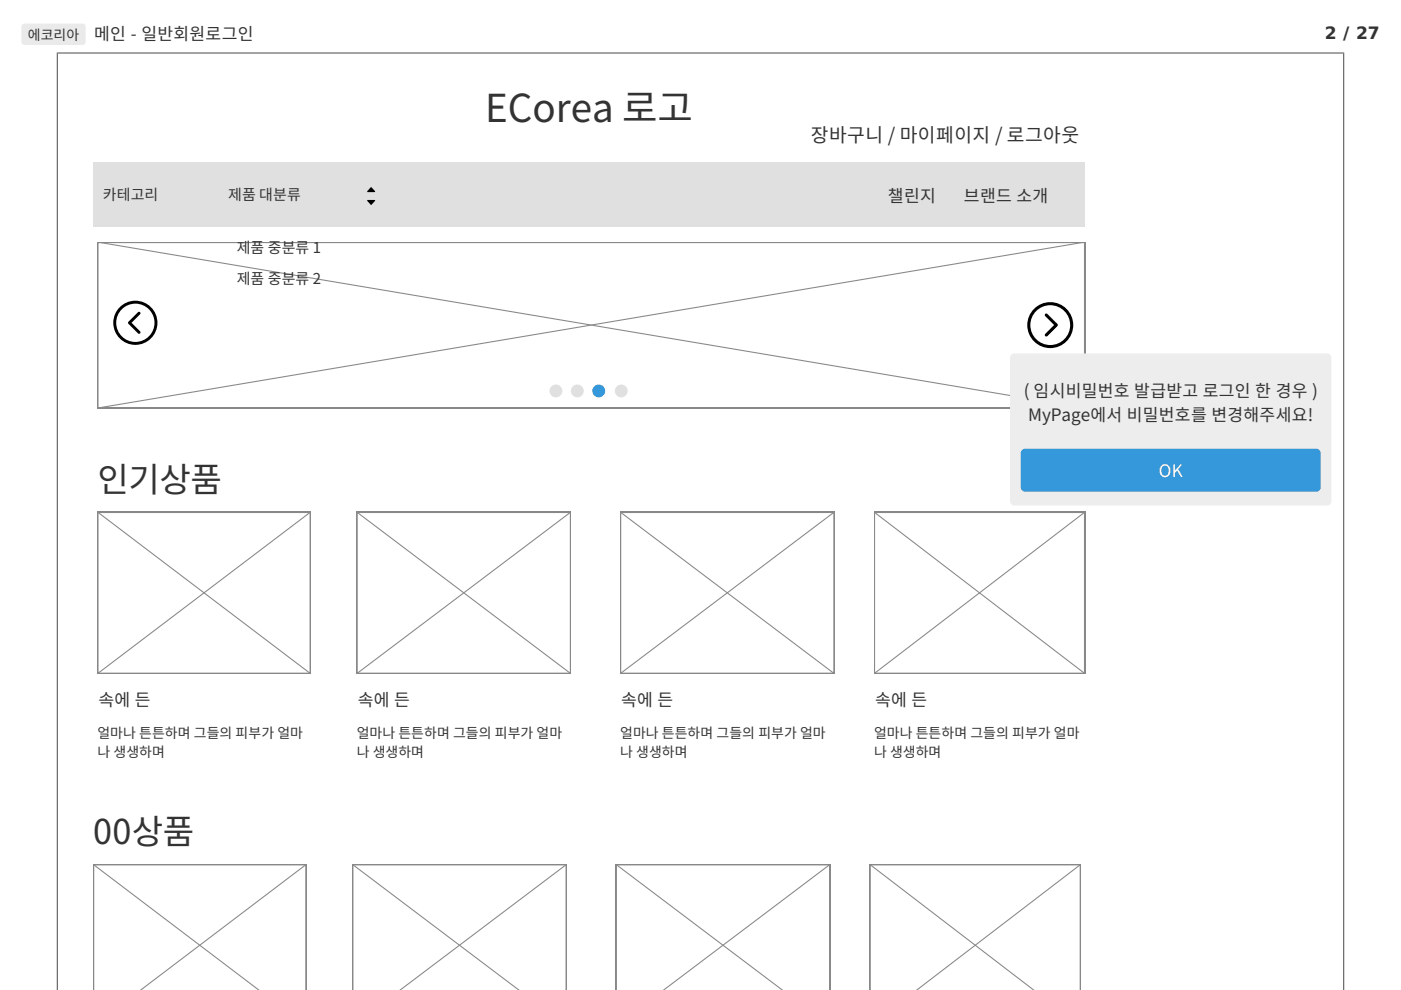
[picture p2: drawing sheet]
<svg xmlns="http://www.w3.org/2000/svg" width="297mm" height="210mm" viewBox="0 0 297 210" stroke-linecap="round" stroke-linejoin="round" font-family="sans-serif">
<path d="M4.7 5.2l.5-.2h12.3a.68 .68 0 0 1 .7 .7v3.2a.68 .68 0 0 1-.7 .6h-12.3a.68 .68 0 0 1-.7-.6v-3.2z" fill-rule="evenodd" fill="#eaeaea"/>
<path d="M12 11.2h273M12.1 11.1v198.8M284.9 11.1v198.8" fill="none" stroke="#555" stroke-width=".23"/>
<path d="M19.8 34.5h210.2v13.6h-210.2z" fill="#e0e0e0"/>
<g fill="#e0e0e0">
<circle cx="117.9" cy="82.9" r="1.36"/>
<circle cx="122.4" cy="82.9" r="1.36"/>
</g>
<circle cx="126.9" cy="82.9" r="1.36" fill="#3498db"/>
<circle cx="131.7" cy="82.9" r="1.36" fill="#e0e0e0"/>
<g fill="#000">
<path d="M27.2 68.2v.5l2.1 2h.4v-.5l-1.8-1.8 1.8-1.8v-.4h-.4zM24 68.4a4.7 4.7 0 0 0 9.4 0 4.7 4.7 0 0 0-9.4 0zM24.6 68.4a4.1 4.1 0 0 1 8.2 0 4.1 4.1 0 0 1-8.2 0z"/>
<path d="M221.6 66.6v.4l1.9 1.9-1.9 1.9a.33 .33 0 0 0 0 .5 .33 .33 0 0 0 .5 0l2.2-2.4-2.2-2.3zM217.8 68.9a4.9 4.9 0 0 0 9.7 0 4.9 4.9 0 0 0-9.7 0zM218.5 68.9a4.2 4.2 0 0 1 8.4 0 4.2 4.2 0 0 1-8.4 0z"/>
</g>
<path d="M20.7 51.3h209.3v35.2h-209.3zM20.7 108.6h45.2v34.2h-45.2zM75.6 108.6h45.4v34.2h-45.4zM131.5 108.6h45.4v34.2h-45.4zM185.3 108.6h44.7v34.2h-44.7z" fill="none" stroke="#888" stroke-width=".45"/>
<path d="M20.7 51.3l209.3 35.2M230 51.3l-209.3 35.2M20.7 108.6l45.2 34.2M65.9 108.6l-45.2 34.2M75.6 108.6l45.4 34.2M121 108.6l-45.4 34.2M131.5 108.6l45.4 34.2M176.9 108.6l-45.4 34.2M185.3 108.6l44.7 34.2M230 108.6l-44.7 34.2" fill="none" stroke="#888" stroke-width=".23"/>
<path d="M214.4 75.2l.7-.3h66.3a.91 .91 0 0 1 .9 .9v30.5a.91 .91 0 0 1-.9 .9h-66.3a.91 .91 0 0 1-1-.9v-30.5z" fill-rule="evenodd" fill="#ededed"/>
<path d="M216.7 95.4l.6-.2h61.8a.91 .91 0 0 1 .9 .9v7.2a.91 .91 0 0 1-.9 .9h-61.8a.91 .91 0 0 1-.9-.9v-7.2z" fill-rule="evenodd" fill="#3498db"/>
<path d="M19.8 209.9v-26.6h45.1v26.6M74.7 209.9v-26.6h45.4v26.6M130.6 209.9v-26.6h45.4v26.6M184.4 209.9v-26.6h44.7v26.6" fill="none" stroke="#888" stroke-width=".45"/>
<path d="M19.8 183.3l35 26.6M64.9 183.3l-35 26.6M74.7 183.3l35.3 26.6M120.1 183.3l-35.2 26.6M130.6 183.3l35.2 26.6M176 183.3l-35.3 26.6M184.4 183.3l34.7 26.6M229.1 183.3l-34.7 26.6" fill="none" stroke="#888" stroke-width=".23"/>
<path d="M78.6 39.7l.9 .8v.2h-1.6zM77.9 42.4h1.5l.1 .1-.8 1z" fill="#000"/>
<text font-size="8.2" fill="#333" x="102.9" y="25.9">ECorea 로고</text>
<g font-size="7.3" fill="#333">
<text x="20.7" y="104.2">인기상품</text>
<text x="19.8" y="179">00상품</text>
</g>
<text font-size="4.1" fill="#333" x="171.9" y="30.2">장바구니 / 마이페이지 / 로그아웃</text>
<g font-size="3.6" fill="#333">
<text x="20" y="8.4">메인 - 일반회원로그인</text>
<text x="280.9" y="8.2">2 / 27</text>
<text x="188.3" y="42.9">챌린지</text>
<text x="204.4" y="42.9">브랜드 소개</text>
<text x="217.1" y="84.3">( 임시비밀번호 발급받고 로그인 한 경우 )</text>
<text x="218" y="89.2">MyPage에서 비밀번호를 변경해주세요!</text>
<text x="20.9" y="149.7">속에 든</text>
<text x="75.8" y="149.7">속에 든</text>
<text x="131.7" y="149.7">속에 든</text>
<text x="185.5" y="149.7">속에 든</text>
</g>
<text font-size="3.6" fill="#fff" x="245.7" y="101.1">OK</text>
<g font-size="3.2" fill="#333">
<text x="21.8" y="42.5">카테고리</text>
<text x="48.4" y="42.5">제품 대분류</text>
<text x="50.2" y="53.6">제품 중분류 1</text>
<text x="50.2" y="60.2">제품 중분류 2</text>
</g>
<g font-size="3" fill="#333">
<text x="5.9" y="8.4">에코리아</text>
<text x="20.7" y="156.5">얼마나 튼튼하며 그들의 피부가 얼마</text>
<text x="20.7" y="160.6">나 생생하며</text>
<text x="75.6" y="156.5">얼마나 튼튼하며 그들의 피부가 얼마</text>
<text x="75.6" y="160.6">나 생생하며</text>
<text x="131.5" y="156.5">얼마나 튼튼하며 그들의 피부가 얼마</text>
<text x="131.5" y="160.6">나 생생하며</text>
<text x="185.3" y="156.5">얼마나 튼튼하며 그들의 피부가 얼마</text>
<text x="185.3" y="160.6">나 생생하며</text>
</g>
</svg>
